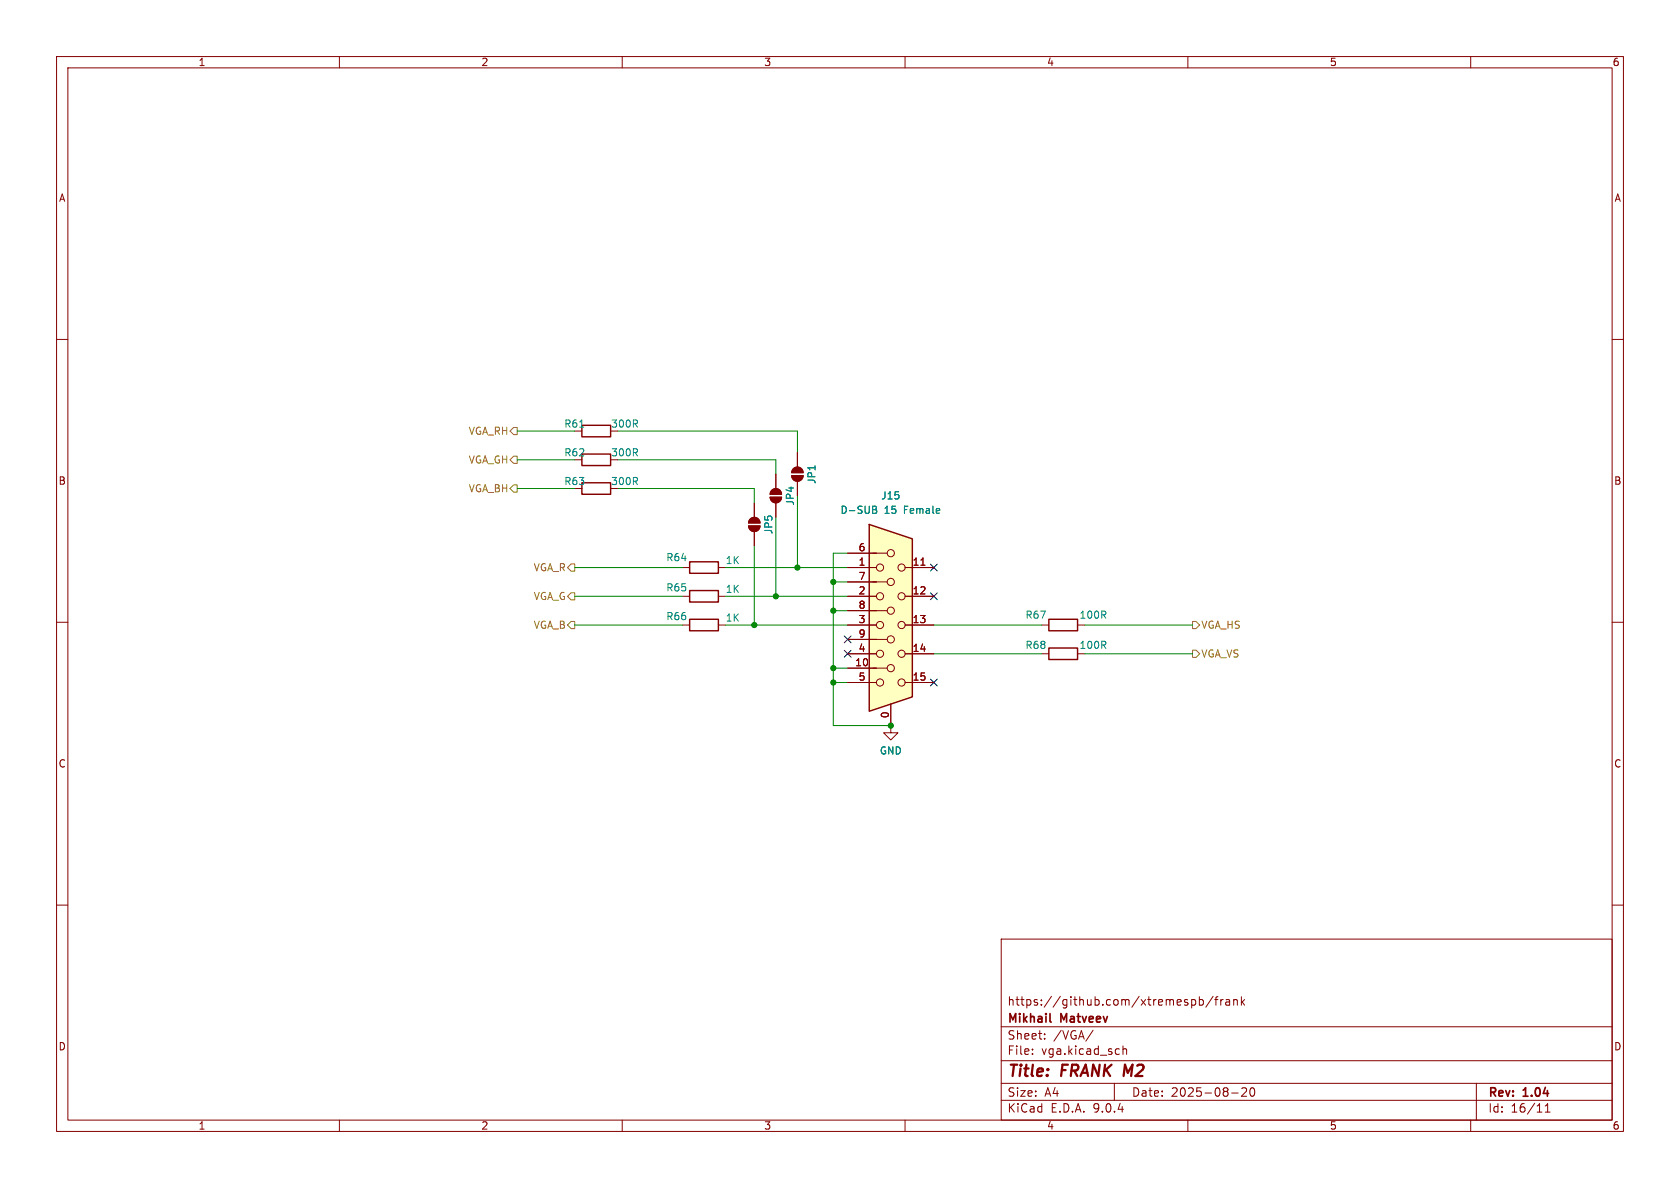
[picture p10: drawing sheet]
<svg xmlns="http://www.w3.org/2000/svg" width="297mm" height="210mm" viewBox="0 0 297 210" stroke-linecap="round" stroke-linejoin="round" font-family="sans-serif">
<g fill="none" stroke="#840000" stroke-width=".18">
<path d="M10 10h277v190h-277zM12 12h273v186h-273zM60 10v2M110 10v2M160 10v2M210 10v2M260 10v2M10 60h2M285 60h2M10 110h2M120.6 100.3h1.3M127 100.3h1.3"/>
<path d="M184.1 110.5h1.3M184.1 115.6h1.3M190.5 110.5h1.3M190.5 115.6h1.3M285 110h2M10 160h2M177 166h108v32h-108zM210.7 176.8l.4-.1 .3 .3v.4l-.2 .2h-.5M212 176.8l.5-.1 .2 .3v.4l-.1 .2h-.6M212 176.2v1.5M214.5 176.1l-1.3 2M214.7 176.7h.6"/>
<path d="M215.3 176.2l-.3 .2v1.3M215.8 176.7v1M216.2 176.7l-.2 .1-.2 .2M216.7 176.8h.6l.1 .9M217.4 177.1h-.5a.29 .29 0 0 0-.2 .3 .29 .29 0 0 0 .2 .3l.5-.1M218.1 176.8l.2-.1 .4 .1v.9M218.1 176.7v1M219.5 176.2v1.5M219.6 177.1l.4 .6M220 176.7l-.5 .6M285 160h2M60 198v2"/>
<path d="M110 198v2M160 198v2M177 194.5h108M177 191.5h108M177 187.5h108M177 181.5h108M182.5 186.3v.1M182.5 185.5v.1M184.7 183.6v.1M184.7 182.8v.1M193.2 182.1l-1.2 2M197 191.5v3"/>
<path d="M198.5 184.9v1.5M198.5 185.5l.2-.1 .4 .1 .1 .9M210 198v2M217.7 193.2h1.2M219.5 192.4l.6-.1 .2 .1 .1 .3-.9 1.1h.9M221.1 192.4l.2-.1a.81 .81 0 0 1 .6 .6 .81 .81 0 0 1-.3 .8l-.1 .1a.81 .81 0 0 1-.4-1.4zM260 198v2M261 191.5v6.5M273.2 196.6h.8M273.2 195.5l.4-.4v1.5"/>
</g>
<path d="M185.6 180.5l.2 .2" fill="none" stroke="#840000" stroke-width=".3"/>
<path d="M121.9 99.3h5.1v2h-5.1zM185.4 109.5h5.1v2h-5.1zM185.4 114.6h5.1v2h-5.1z" fill="none" stroke="#840000" stroke-width=".25"/>
<path d="M153.7 92.7l7.6 2.6v27.9l-7.6 2.5z" fill="#ffffc2"/>
<path d="M102.9 75.2h5v2h-5zM102.9 85.3h5v2.1h-5zM102.9 80.3h5v2h-5zM153.7 92.7l7.6 2.6v27.9l-7.6 2.5zM121.9 109.5h5.1v2h-5.1zM121.9 104.4h5.1v2h-5.1z" fill="none" stroke="#840000" stroke-width=".25"/>
<g fill="none" stroke="#840000" stroke-width=".18">
<path d="M132.3 93h2.1a1.02 1.02 0 0 1-1.1 1 1.02 1.02 0 0 1-1-1zM132.6 91.7a1.02 1.02 0 0 1 1.1-.2 1.02 1.02 0 0 1 .7 1h-2.1zM133.3 88.9v2.5M133.3 94v2.5M136.1 87.9h2.1a1.02 1.02 0 0 1-1 1 1.02 1.02 0 0 1-1.1-1zM136.4 86.7a1.02 1.02 0 0 1 1.1-.3 1.02 1.02 0 0 1 .7 1h-2.1zM137.2 83.8v2.6M137.2 88.9v2.5M140 84.1h2a1.02 1.02 0 0 1-1 1 1.02 1.02 0 0 1-1-1zM140.2 82.9a1.02 1.02 0 0 1 1.2-.3 1.02 1.02 0 0 1 .6 1h-2zM141 80v2.6M141 85.1v2.5"/>
<path d="M149.9 97.8h6.9M162.8 99.9h.7M120.6 105.4h1.3M120.6 110.5h1.3M127 105.4h1.3M127 110.5h1.3M149.9 102.9h6.9M149.9 108h6.9M149.9 113h6.9M149.9 118.1h6.9M149.9 100.3h5M149.9 105.4h5"/>
<path d="M149.9 110.5h5M149.9 115.6h5M160 100.3h5.1M160 105.4h5.1M160 110.5h5.1M160 115.6h5.1M149.9 120.7h5M157.5 128.3v1.2h1.2l-1.2 1.3-1.3-1.3h1.3M157.5 128.3h.1M157.5 124.5v3.8M160 120.7h5.1"/>
<circle cx="157.5" cy="97.8" r=".63"/>
<circle cx="155.6" cy="105.4" r=".63"/>
<circle cx="155.6" cy="100.3" r=".63"/>
<circle cx="155.6" cy="115.6" r=".63"/>
<circle cx="155.6" cy="110.5" r=".63"/>
<circle cx="157.5" cy="102.9" r=".63"/>
<circle cx="157.5" cy="113" r=".63"/>
<circle cx="157.5" cy="107.9" r=".63"/>
<circle cx="157.5" cy="118.1" r=".63"/>
<circle cx="159.4" cy="105.4" r=".63"/>
<circle cx="159.4" cy="115.6" r=".63"/>
<circle cx="159.4" cy="110.5" r=".63"/>
<circle cx="159.4" cy="100.3" r=".63"/>
<circle cx="155.6" cy="120.6" r=".63"/>
<circle cx="159.4" cy="120.6" r=".63"/>
</g>
<path d="M102.5 75.5h.7M154.3 89.5l.6 .1v.2l-.2 .3M154.3 90.1h.4M154.7 90.1l.3 .2-.1 .3-.6 .1" fill="none" stroke="#008484" stroke-width=".18"/>
<g fill="#840000" stroke="#840000" stroke-width=".18">
<path d="M140 84.1h2a1.02 1.02 0 0 1-1 1 1.02 1.02 0 0 1-1-1z"/>
<path d="M140.2 82.9a1.02 1.02 0 0 1 1.2-.3 1.02 1.02 0 0 1 .6 1h-2z"/>
<path d="M136.1 87.9h2.1a1.02 1.02 0 0 1-1 1 1.02 1.02 0 0 1-1.1-1z"/>
<path d="M136.4 86.7a1.02 1.02 0 0 1 1.1-.3 1.02 1.02 0 0 1 .7 1h-2.1z"/>
<path d="M132.3 93h2.1a1.02 1.02 0 0 1-1.1 1 1.02 1.02 0 0 1-1-1z"/>
<path d="M132.6 91.7a1.02 1.02 0 0 1 1.1-.2 1.02 1.02 0 0 1 .7 1h-2.1z"/>
</g>
<path d="M90.2 76.2l.6-.6h.6v1.2h-.6zM90.2 81.3l.6-.7h.6v1.3h-.6zM90.2 86.4l.6-.7h.6v1.3h-.6zM101 99.7h.6v1.3h-.6l-.7-.7zM100.3 105.4l.7-.6h.6v1.2h-.6zM101 109.9h.6v1.2h-.6l-.7-.6zM210.8 114.9h.7l.6 .7-.6 .6h-.7zM210.8 109.9h.7l.6 .6-.6 .6h-.7z" fill="none" stroke="#848400" stroke-width=".18"/>
<g fill="none" stroke="#008400" stroke-width=".18">
<path d="M91.4 76.2h10.2M109.2 76.2h31.8v3.8M91.4 81.3h10.2M91.4 86.4h10.2M109.2 86.4h24.1v2.5M109.2 81.3h28v2.5M133.3 96.5v14M137.2 91.4v14M141 87.6v12.7M149.9 97.8h-2.6v30.5h10.2M101.6 105.4h19M101.6 110.5h19"/>
<path d="M101.6 100.3h19M128.3 105.4h21.6M128.3 110.5h21.6M128.3 100.3h21.6M147.3 102.9h2.6M147.3 108h2.6M147.3 118.1h2.6M165.1 115.6h19M165.1 110.5h19M191.8 115.6h19M191.8 110.5h19M147.3 120.7h2.6"/>
</g>
<path d="M164.5 99.7l1.2 1.2M165.7 99.7l-1.2 1.2M149.3 112.4l1.2 1.2M149.3 115l1.2 1.2M150.5 112.4l-1.2 1.2M150.5 115l-1.2 1.2M164.5 104.8l1.2 1.2M165.7 104.8l-1.2 1.2M164.5 120l1.2 1.3M165.7 120l-1.2 1.3" fill="none" stroke="#000084" stroke-width=".18"/>
<g fill="#008400" stroke="#008400" stroke-width=".18">
<circle cx="147.3" cy="102.9" r=".46"/>
<circle cx="133.3" cy="110.5" r=".46"/>
<circle cx="147.3" cy="108" r=".46"/>
<circle cx="137.2" cy="105.4" r=".46"/>
<circle cx="141" cy="100.3" r=".46"/>
<circle cx="147.3" cy="120.7" r=".46"/>
<circle cx="147.3" cy="118.1" r=".46"/>
<circle cx="157.5" cy="128.3" r=".46"/>
</g>
<g font-size="2.8" fill="#840000">
<text x="178" y="190.9">Title:</text>
<text x="187.7" y="190.9">FRANK M2</text>
</g>
<g font-size="2.1" fill="#840000">
<text x="178" y="178">https://github.com/xtremespb/frank</text>
<text x="178" y="184">Sheet:</text>
<text x="178" y="181.2">Mikhail</text>
<text x="186.2" y="184">/VGA/</text>
<text x="187.6" y="181.2">Matveev</text>
<text x="178" y="186.7">File:</text>
<text x="184.1" y="186.7">vga.kicad_sch</text>
<text x="178" y="196.9">KiCad</text>
<text x="178" y="194.1">Size:</text>
<text x="184.7" y="194.1">A4</text>
<text x="185.7" y="196.9">E.D.A.</text>
<text x="193.3" y="196.9">9.0.4</text>
<text x="200" y="194.1">Date:</text>
<text x="207" y="194.1">2025-08-20</text>
<text x="263" y="194.3">Rev:</text>
<text x="263" y="196.9">Id:</text>
<text x="267.1" y="196.9">16/11</text>
<text x="269.4" y="194.3">1.04</text>
</g>
<g font-size="1.8" fill="#840000">
<text x="35" y="11.9">1</text>
<text x="85" y="11.9">2</text>
<text x="135" y="11.9">3</text>
<text x="185" y="11.9">4</text>
<text x="235" y="11.9">5</text>
<text x="285" y="11.9">6</text>
<text x="10.3" y="35.9">A</text>
<text x="285.3" y="35.9">A</text>
<text x="10.3" y="85.9">B</text>
<text x="285.3" y="85.9">B</text>
<text x="151.7" y="97.5">6</text>
<text x="151.7" y="100.1">1</text>
<text x="161.2" y="100.1">11</text>
<text x="151.7" y="102.6">7</text>
<text x="151.7" y="105.2">2</text>
<text x="151.7" y="107.7">8</text>
<text x="161.2" y="105.2">12</text>
<text x="151.7" y="110.2">3</text>
<text x="151.7" y="112.8">9</text>
<text x="161.2" y="110.2">13</text>
<text x="151.1" y="117.9">10</text>
<text x="151.7" y="115.3">4</text>
<text x="161.2" y="115.3">14</text>
<text x="151.7" y="120.4">5</text>
<text x="161.2" y="120.4">15</text>
<text x="157.2" y="127.1" transform="rotate(-90 157.2 127.1)">0</text>
<text x="10.3" y="135.9">C</text>
<text x="285.3" y="135.9">C</text>
<text x="10.3" y="185.9">D</text>
<text x="285.3" y="185.9">D</text>
<text x="35" y="199.9">1</text>
<text x="85" y="199.9">2</text>
<text x="135" y="199.9">3</text>
<text x="185" y="199.9">4</text>
<text x="235" y="199.9">5</text>
<text x="285" y="199.9">6</text>
</g>
<g font-size="1.8" fill="#848400">
<text x="82.8" y="77.1">VGA_RH</text>
<text x="82.8" y="82.1">VGA_GH</text>
<text x="82.8" y="87.2">VGA_BH</text>
<text x="94.3" y="101.2">VGA_R</text>
<text x="94.3" y="106.3">VGA_G</text>
<text x="94.3" y="111.4">VGA_B</text>
<text x="212.3" y="111.4">VGA_HS</text>
<text x="212.3" y="116.4">VGA_VS</text>
</g>
<g font-size="1.8" fill="#008484">
<text x="99.7" y="75.8">R61</text>
<text x="107.9" y="75.8">300R</text>
<text x="99.7" y="80.9">R62</text>
<text x="107.9" y="80.9">300R</text>
<text x="99.7" y="86">R63</text>
<text x="107.9" y="86">300R</text>
<text x="140.6" y="89.5" transform="rotate(-90 140.6 89.5)">JP4</text>
<text x="144.4" y="85.6" transform="rotate(-90 144.4 85.6)">JP1</text>
<text x="155.7" y="88.5">J15</text>
<text x="136.8" y="94.5" transform="rotate(-90 136.8 94.5)">JP5</text>
<text x="148.5" y="91">D-SUB</text>
<text x="156.3" y="91">15</text>
<text x="159.9" y="91">Female</text>
<text x="117.7" y="99.4">R64</text>
<text x="128.2" y="99.9">1K</text>
<text x="117.7" y="104.7">R65</text>
<text x="128.2" y="105">1K</text>
<text x="117.7" y="109.8">R66</text>
<text x="128.2" y="110.1">1K</text>
<text x="181.2" y="109.6">R67</text>
<text x="190.7" y="109.6">100R</text>
<text x="181.2" y="114.9">R68</text>
<text x="190.7" y="114.9">100R</text>
<text x="155.4" y="133.6">GND</text>
</g>
</svg>
